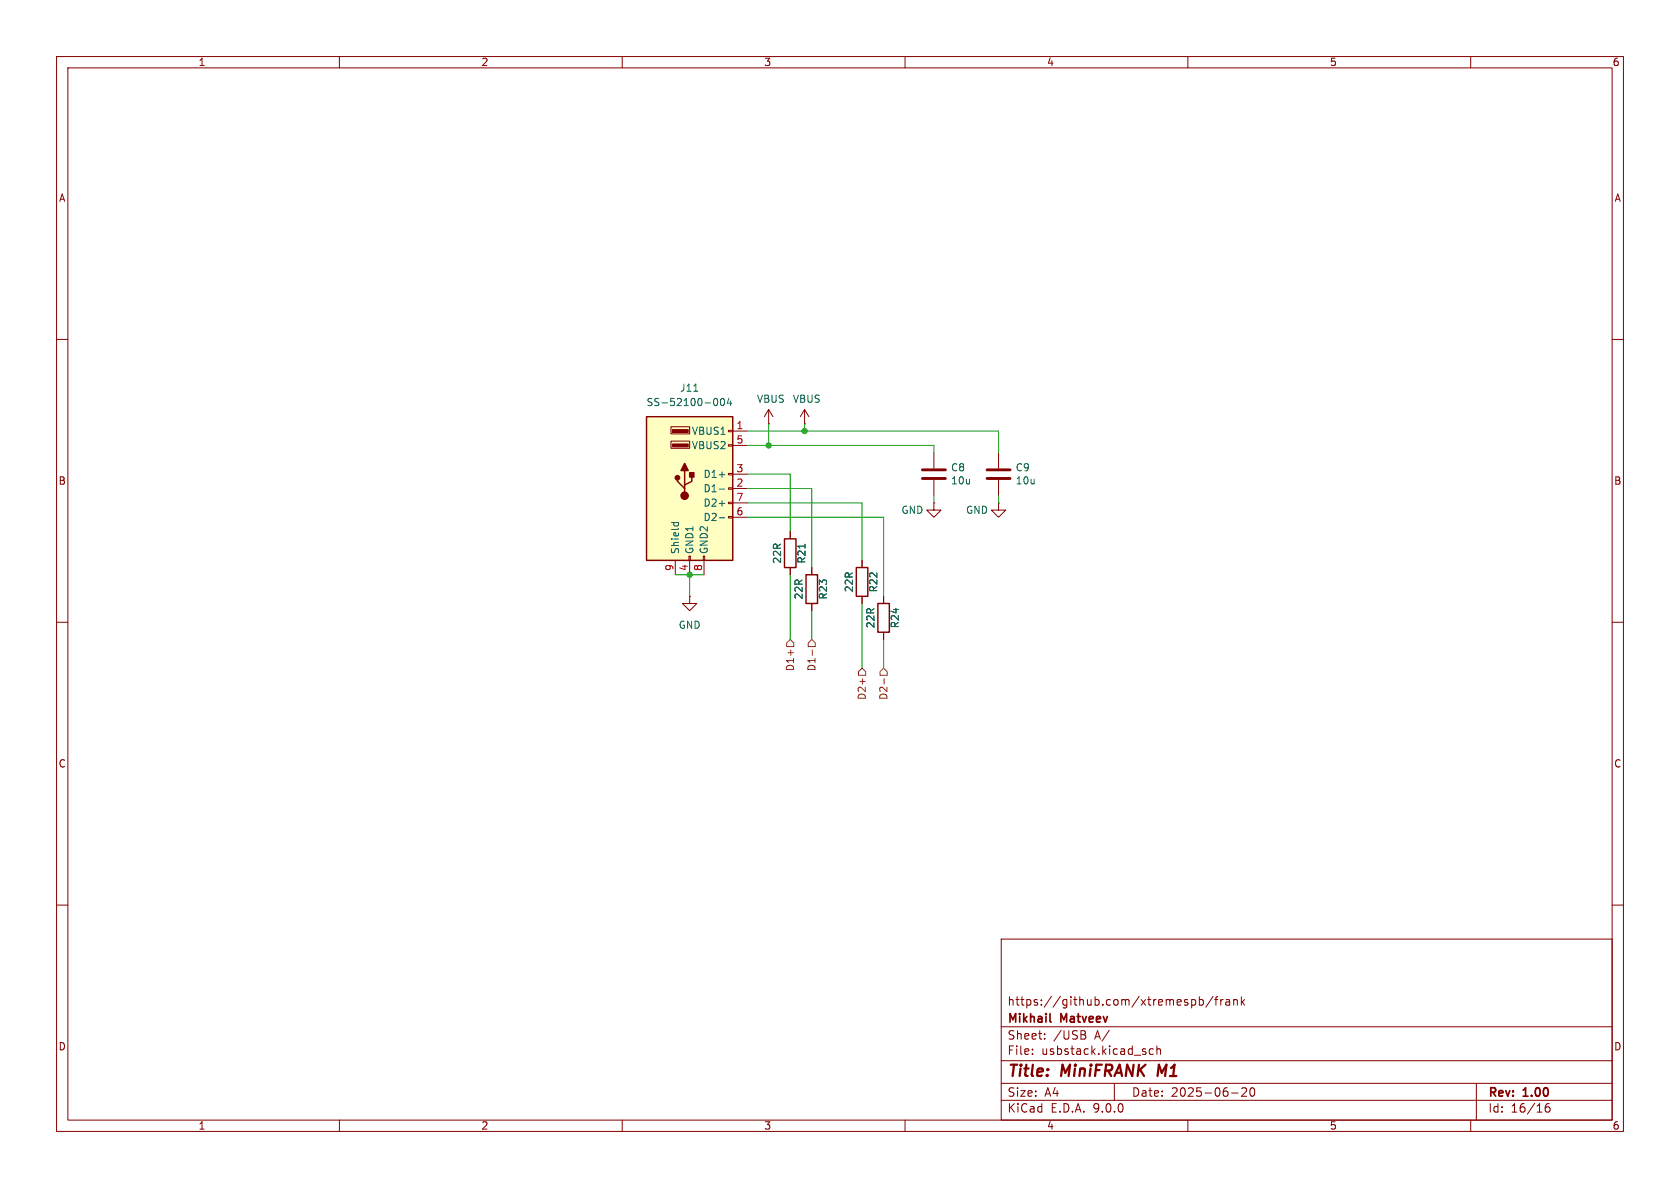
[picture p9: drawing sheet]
(kicad_sch
 (version 20250114)
 (generator "eeschema")
 (generator_version "9.0")
 (paper "A4")
 (title_block
  (title "${NAME}")
  (date "2025-06-20")
  (rev "${VERSION}")
  (company "Mikhail Matveev")
  (comment 1 "https://github.com/xtremespb/frank"))
 (lib_symbols
  (symbol "Connector:USB_A_Stacked"
   (pin_names
    (offset 1.016)) (exclude_from_sim no) (in_bom yes) (on_board yes)
   (property "Reference" "J" (at 0 15.875 0) (effects (font (size 1.27 1.27))))
   (property "Value" "USB_A_Stacked" (at 0 13.97 0) (effects (font (size 1.27 1.27))))
   (property "Footprint" "" (at 3.81 -13.97 0) (effects (font (size 1.27 1.27)) (justify left) (hide yes)))
   (property "Datasheet" "~" (at 5.08 1.27 0) (effects (font (size 1.27 1.27)) (hide yes)))
   (property "Description" "USB Type A connector, stacked" (at 0 0 0) (effects (font (size 1.27 1.27)) (hide yes)))
   (symbol "USB_A_Stacked_0_1"
    (rectangle (start -7.62 12.7) (end 7.62 -12.7) (stroke (width 0.254) (type default)) (fill (type background)))
    (circle (center -2.159 1.905) (radius 0.381) (stroke (width 0.254) (type default)) (fill (type outline)))
    (polyline (pts (xy -1.524 3.175) (xy -0.254 3.175) (xy -0.889 4.445) (xy -1.524 3.175)) (stroke (width 0.254) (type default)) (fill (type outline)))
    (polyline (pts (xy -0.889 0) (xy -0.889 0.635) (xy 0.381 1.27) (xy 0.381 2.54)) (stroke (width 0.254) (type default)) (fill (type none)))
    (polyline (pts (xy -0.889 -0.635) (xy -0.889 0) (xy -2.159 1.27) (xy -2.159 1.905)) (stroke (width 0.254) (type default)) (fill (type none)))
    (circle (center -0.889 -1.27) (radius 0.635) (stroke (width 0.254) (type default)) (fill (type outline)))
    (rectangle (start -0.254 9.906) (end -3.048 10.414) (stroke (width 0) (type default)) (fill (type outline)))
    (rectangle (start -0.254 7.366) (end -3.048 7.874) (stroke (width 0) (type default)) (fill (type outline)))
    (rectangle (start -0.127 -12.7) (end 0.127 -11.938) (stroke (width 0) (type default)) (fill (type none)))
    (rectangle (start 0 9.652) (end -3.302 10.922) (stroke (width 0) (type default)) (fill (type none)))
    (rectangle (start 0 7.112) (end -3.302 8.382) (stroke (width 0) (type default)) (fill (type none)))
    (rectangle (start 0 2.794) (end 0.762 2.032) (stroke (width 0.254) (type default)) (fill (type outline)))
    (rectangle (start 2.413 -12.7) (end 2.667 -11.938) (stroke (width 0) (type default)) (fill (type none)))
    (rectangle (start 7.62 10.033) (end 6.858 10.287) (stroke (width 0) (type default)) (fill (type none)))
    (rectangle (start 7.62 7.493) (end 6.858 7.747) (stroke (width 0) (type default)) (fill (type none)))
    (rectangle (start 7.62 2.413) (end 6.858 2.667) (stroke (width 0) (type default)) (fill (type none)))
    (rectangle (start 7.62 -0.127) (end 6.858 0.127) (stroke (width 0) (type default)) (fill (type none)))
    (rectangle (start 7.62 -2.667) (end 6.858 -2.413) (stroke (width 0) (type default)) (fill (type none)))
    (rectangle (start 7.62 -5.207) (end 6.858 -4.953) (stroke (width 0) (type default)) (fill (type none))))
   (symbol "USB_A_Stacked_1_1"
    (polyline (pts (xy -0.889 0.635) (xy -0.889 3.175)) (stroke (width 0.254) (type default)) (fill (type none)))
    (pin passive line (at -2.54 -15.24 90) (length 2.54) (name "Shield" (effects (font (size 1.27 1.27)))) (number "9" (effects (font (size 1.27 1.27)))))
    (pin power_in line (at 0 -15.24 90) (length 2.54) (name "GND1" (effects (font (size 1.27 1.27)))) (number "4" (effects (font (size 1.27 1.27)))))
    (pin power_in line (at 2.54 -15.24 90) (length 2.54) (name "GND2" (effects (font (size 1.27 1.27)))) (number "8" (effects (font (size 1.27 1.27)))))
    (pin power_in line (at 10.16 10.16 180) (length 2.54) (name "VBUS1" (effects (font (size 1.27 1.27)))) (number "1" (effects (font (size 1.27 1.27)))))
    (pin power_in line (at 10.16 7.62 180) (length 2.54) (name "VBUS2" (effects (font (size 1.27 1.27)))) (number "5" (effects (font (size 1.27 1.27)))))
    (pin bidirectional line (at 10.16 2.54 180) (length 2.54) (name "D1+" (effects (font (size 1.27 1.27)))) (number "3" (effects (font (size 1.27 1.27)))))
    (pin bidirectional line (at 10.16 0 180) (length 2.54) (name "D1-" (effects (font (size 1.27 1.27)))) (number "2" (effects (font (size 1.27 1.27)))))
    (pin bidirectional line (at 10.16 -2.54 180) (length 2.54) (name "D2+" (effects (font (size 1.27 1.27)))) (number "7" (effects (font (size 1.27 1.27)))))
    (pin bidirectional line (at 10.16 -5.08 180) (length 2.54) (name "D2-" (effects (font (size 1.27 1.27)))) (number "6" (effects (font (size 1.27 1.27))))))
   (embedded_fonts no))
  (symbol "Device:C"
   (pin_numbers (hide yes))
   (pin_names
    (offset 0.254)) (exclude_from_sim no) (in_bom yes) (on_board yes)
   (property "Reference" "C" (at 0.635 2.54 0) (effects (font (size 1.27 1.27)) (justify left)))
   (property "Value" "C" (at 0.635 -2.54 0) (effects (font (size 1.27 1.27)) (justify left)))
   (property "Footprint" "" (at 0.9652 -3.81 0) (effects (font (size 1.27 1.27)) (hide yes)))
   (property "Datasheet" "~" (at 0 0 0) (effects (font (size 1.27 1.27)) (hide yes)))
   (property "Description" "Unpolarized capacitor" (at 0 0 0) (effects (font (size 1.27 1.27)) (hide yes)))
   (symbol "C_0_1"
    (polyline (pts (xy -2.032 0.762) (xy 2.032 0.762)) (stroke (width 0.508) (type default)) (fill (type none)))
    (polyline (pts (xy -2.032 -0.762) (xy 2.032 -0.762)) (stroke (width 0.508) (type default)) (fill (type none))))
   (symbol "C_1_1"
    (pin passive line (at 0 3.81 270) (length 2.794) (name "~" (effects (font (size 1.27 1.27)))) (number "1" (effects (font (size 1.27 1.27)))))
    (pin passive line (at 0 -3.81 90) (length 2.794) (name "~" (effects (font (size 1.27 1.27)))) (number "2" (effects (font (size 1.27 1.27))))))
   (embedded_fonts no))
  (symbol "Device:R"
   (pin_numbers (hide yes))
   (pin_names
    (offset 0)) (exclude_from_sim no) (in_bom yes) (on_board yes)
   (property "Reference" "R" (at 2.032 0 90) (effects (font (size 1.27 1.27))))
   (property "Value" "R" (at 0 0 90) (effects (font (size 1.27 1.27))))
   (property "Footprint" "" (at -1.778 0 90) (effects (font (size 1.27 1.27)) (hide yes)))
   (property "Datasheet" "~" (at 0 0 0) (effects (font (size 1.27 1.27)) (hide yes)))
   (property "Description" "Resistor" (at 0 0 0) (effects (font (size 1.27 1.27)) (hide yes)))
   (symbol "R_0_1"
    (rectangle (start -1.016 -2.54) (end 1.016 2.54) (stroke (width 0.254) (type default)) (fill (type none))))
   (symbol "R_1_1"
    (pin passive line (at 0 3.81 270) (length 1.27) (name "~" (effects (font (size 1.27 1.27)))) (number "1" (effects (font (size 1.27 1.27)))))
    (pin passive line (at 0 -3.81 90) (length 1.27) (name "~" (effects (font (size 1.27 1.27)))) (number "2" (effects (font (size 1.27 1.27))))))
   (embedded_fonts no))
  (symbol "GND_1"
   (power)
   (pin_numbers (hide yes))
   (pin_names
    (offset 0) (hide yes)) (exclude_from_sim no) (in_bom yes) (on_board yes)
   (property "Reference" "#PWR" (at 0 -6.35 0) (effects (font (size 1.27 1.27)) (hide yes)))
   (property "Value" "GND" (at 0 -3.81 0) (effects (font (size 1.27 1.27))))
   (property "Footprint" "" (at 0 0 0) (effects (font (size 1.27 1.27)) (hide yes)))
   (property "Datasheet" "" (at 0 0 0) (effects (font (size 1.27 1.27)) (hide yes)))
   (property "Description" "Power symbol creates a global label with name \"GND\" , ground" (at 0 0 0) (effects (font (size 1.27 1.27)) (hide yes)))
   (symbol "GND_1_0_1"
    (polyline (pts (xy 0 0) (xy 0 -1.27) (xy 1.27 -1.27) (xy 0 -2.54) (xy -1.27 -1.27) (xy 0 -1.27)) (stroke (width 0) (type default)) (fill (type none))))
   (symbol "GND_1_1_1"
    (pin power_in line (at 0 0 270) (length 0) (name "~" (effects (font (size 1.27 1.27)))) (number "1" (effects (font (size 1.27 1.27))))))
   (embedded_fonts no))
  (symbol "GND_2"
   (power)
   (pin_numbers (hide yes))
   (pin_names
    (offset 0) (hide yes)) (exclude_from_sim no) (in_bom yes) (on_board yes)
   (property "Reference" "#PWR" (at 0 -6.35 0) (effects (font (size 1.27 1.27)) (hide yes)))
   (property "Value" "GND" (at 0 -3.81 0) (effects (font (size 1.27 1.27))))
   (property "Footprint" "" (at 0 0 0) (effects (font (size 1.27 1.27)) (hide yes)))
   (property "Datasheet" "" (at 0 0 0) (effects (font (size 1.27 1.27)) (hide yes)))
   (property "Description" "Power symbol creates a global label with name \"GND\" , ground" (at 0 0 0) (effects (font (size 1.27 1.27)) (hide yes)))
   (symbol "GND_2_0_1"
    (polyline (pts (xy 0 0) (xy 0 -1.27) (xy 1.27 -1.27) (xy 0 -2.54) (xy -1.27 -1.27) (xy 0 -1.27)) (stroke (width 0) (type default)) (fill (type none))))
   (symbol "GND_2_1_1"
    (pin power_in line (at 0 0 270) (length 0) (name "~" (effects (font (size 1.27 1.27)))) (number "1" (effects (font (size 1.27 1.27))))))
   (embedded_fonts no))
  (symbol "VBUS_1"
   (power)
   (pin_numbers (hide yes))
   (pin_names
    (offset 0) (hide yes)) (exclude_from_sim no) (in_bom yes) (on_board yes)
   (property "Reference" "#PWR" (at 0 -3.81 0) (effects (font (size 1.27 1.27)) (hide yes)))
   (property "Value" "VBUS" (at 0 3.556 0) (effects (font (size 1.27 1.27))))
   (property "Footprint" "" (at 0 0 0) (effects (font (size 1.27 1.27)) (hide yes)))
   (property "Datasheet" "" (at 0 0 0) (effects (font (size 1.27 1.27)) (hide yes)))
   (property "Description" "Power symbol creates a global label with name \"VBUS\"" (at 0 0 0) (effects (font (size 1.27 1.27)) (hide yes)))
   (symbol "VBUS_1_0_1"
    (polyline (pts (xy -0.762 1.27) (xy 0 2.54)) (stroke (width 0) (type default)) (fill (type none)))
    (polyline (pts (xy 0 2.54) (xy 0.762 1.27)) (stroke (width 0) (type default)) (fill (type none)))
    (polyline (pts (xy 0 0) (xy 0 2.54)) (stroke (width 0) (type default)) (fill (type none))))
   (symbol "VBUS_1_1_1"
    (pin power_in line (at 0 0 90) (length 0) (name "~" (effects (font (size 1.27 1.27)))) (number "1" (effects (font (size 1.27 1.27))))))
   (embedded_fonts no))
  (symbol "power:GND"
   (power)
   (pin_numbers (hide yes))
   (pin_names
    (offset 0) (hide yes)) (exclude_from_sim no) (in_bom yes) (on_board yes)
   (property "Reference" "#PWR" (at 0 -6.35 0) (effects (font (size 1.27 1.27)) (hide yes)))
   (property "Value" "GND" (at 0 -3.81 0) (effects (font (size 1.27 1.27))))
   (property "Footprint" "" (at 0 0 0) (effects (font (size 1.27 1.27)) (hide yes)))
   (property "Datasheet" "" (at 0 0 0) (effects (font (size 1.27 1.27)) (hide yes)))
   (property "Description" "Power symbol creates a global label with name \"GND\" , ground" (at 0 0 0) (effects (font (size 1.27 1.27)) (hide yes)))
   (symbol "GND_0_1"
    (polyline (pts (xy 0 0) (xy 0 -1.27) (xy 1.27 -1.27) (xy 0 -2.54) (xy -1.27 -1.27) (xy 0 -1.27)) (stroke (width 0) (type default)) (fill (type none))))
   (symbol "GND_1_1"
    (pin power_in line (at 0 0 270) (length 0) (name "~" (effects (font (size 1.27 1.27)))) (number "1" (effects (font (size 1.27 1.27))))))
   (embedded_fonts no))
  (symbol "power:VBUS"
   (power)
   (pin_numbers (hide yes))
   (pin_names
    (offset 0) (hide yes)) (exclude_from_sim no) (in_bom yes) (on_board yes)
   (property "Reference" "#PWR" (at 0 -3.81 0) (effects (font (size 1.27 1.27)) (hide yes)))
   (property "Value" "VBUS" (at 0 3.556 0) (effects (font (size 1.27 1.27))))
   (property "Footprint" "" (at 0 0 0) (effects (font (size 1.27 1.27)) (hide yes)))
   (property "Datasheet" "" (at 0 0 0) (effects (font (size 1.27 1.27)) (hide yes)))
   (property "Description" "Power symbol creates a global label with name \"VBUS\"" (at 0 0 0) (effects (font (size 1.27 1.27)) (hide yes)))
   (symbol "VBUS_0_1"
    (polyline (pts (xy -0.762 1.27) (xy 0 2.54)) (stroke (width 0) (type default)) (fill (type none)))
    (polyline (pts (xy 0 2.54) (xy 0.762 1.27)) (stroke (width 0) (type default)) (fill (type none)))
    (polyline (pts (xy 0 0) (xy 0 2.54)) (stroke (width 0) (type default)) (fill (type none))))
   (symbol "VBUS_1_1"
    (pin power_in line (at 0 0 90) (length 0) (name "~" (effects (font (size 1.27 1.27)))) (number "1" (effects (font (size 1.27 1.27))))))
   (embedded_fonts no)))
 (junction
  (at 142.24 76.2)
  (diameter 0)
  (color 0 0 0 0))
 (junction
  (at 135.89 78.74)
  (diameter 0)
  (color 0 0 0 0))
 (junction
  (at 121.92 101.6)
  (diameter 0)
  (color 0 0 0 0))
 (wire
  (pts (xy 142.24 74.93) (xy 142.24 76.2))
  (stroke (width 0) (type default)))
 (wire
  (pts (xy 139.7 83.82) (xy 139.7 93.98))
  (stroke (width 0) (type default)))
 (wire
  (pts (xy 132.08 91.44) (xy 156.21 91.44))
  (stroke (width 0) (type default)))
 (wire
  (pts (xy 132.08 88.9) (xy 152.4 88.9))
  (stroke (width 0) (type default)))
 (wire
  (pts (xy 135.89 78.74) (xy 165.1 78.74))
  (stroke (width 0) (type default)))
 (wire
  (pts (xy 139.7 101.6) (xy 139.7 113.03))
  (stroke (width 0) (type default)))
 (wire
  (pts (xy 165.1 87.63) (xy 165.1 88.9))
  (stroke (width 0) (type default)))
 (wire
  (pts (xy 156.21 91.44) (xy 156.21 105.41))
  (stroke (width 0) (type default)))
 (wire
  (pts (xy 176.53 87.63) (xy 176.53 88.9))
  (stroke (width 0) (type default)))
 (wire
  (pts (xy 119.38 101.6) (xy 121.92 101.6))
  (stroke (width 0) (type default)))
 (wire
  (pts (xy 143.51 86.36) (xy 143.51 100.33))
  (stroke (width 0) (type default)))
 (wire
  (pts (xy 152.4 106.68) (xy 152.4 118.11))
  (stroke (width 0) (type default)))
 (wire
  (pts (xy 165.1 78.74) (xy 165.1 80.01))
  (stroke (width 0) (type default)))
 (wire
  (pts (xy 121.92 101.6) (xy 121.92 105.41))
  (stroke (width 0) (type default)))
 (wire
  (pts (xy 132.08 86.36) (xy 143.51 86.36))
  (stroke (width 0) (type default)))
 (wire
  (pts (xy 176.53 80.01) (xy 176.53 76.2))
  (stroke (width 0) (type default)))
 (wire
  (pts (xy 156.21 113.03) (xy 156.21 118.11))
  (stroke (width 0) (type default)))
 (wire
  (pts (xy 121.92 101.6) (xy 124.46 101.6))
  (stroke (width 0) (type default)))
 (wire
  (pts (xy 135.89 74.93) (xy 135.89 78.74))
  (stroke (width 0) (type default)))
 (wire
  (pts (xy 142.24 76.2) (xy 176.53 76.2))
  (stroke (width 0) (type default)))
 (wire
  (pts (xy 132.08 78.74) (xy 135.89 78.74))
  (stroke (width 0) (type default)))
 (wire
  (pts (xy 143.51 107.95) (xy 143.51 113.03))
  (stroke (width 0) (type default)))
 (wire
  (pts (xy 132.08 76.2) (xy 142.24 76.2))
  (stroke (width 0) (type default)))
 (wire
  (pts (xy 132.08 83.82) (xy 139.7 83.82))
  (stroke (width 0) (type default)))
 (wire
  (pts (xy 152.4 88.9) (xy 152.4 99.06))
  (stroke (width 0) (type default)))
 (hierarchical_label "D2+"
  (shape input)
  (at 152.4 118.11 270)
  (effects (font (size 1.27 1.27)) (justify right)))
 (hierarchical_label "D1-"
  (shape input)
  (at 143.51 113.03 270)
  (effects (font (size 1.27 1.27)) (justify right)))
 (hierarchical_label "D1+"
  (shape input)
  (at 139.7 113.03 270)
  (effects (font (size 1.27 1.27)) (justify right)))
 (hierarchical_label "D2-"
  (shape input)
  (at 156.21 118.11 270)
  (effects (font (size 1.27 1.27)) (justify right)))
 (symbol
  (lib_id "Connector:USB_A_Stacked")
  (at 121.92 86.36 0)
  (unit 1)
  (exclude_from_sim no)
  (in_bom yes)
  (on_board yes)
  (dnp no)
  (fields_autoplaced yes)
  (property "Reference" "J11" (at 121.92 68.58 0) (effects (font (size 1.27 1.27))))
  (property "Value" "SS-52100-004" (at 121.92 71.12 0) (effects (font (size 1.27 1.27))))
  (property "Footprint" "FRANK:USB Type A (stacked)" (at 125.73 100.33 0) (effects (font (size 1.27 1.27)) (justify left) (hide yes)))
  (property "Datasheet" "https://www.belfuse.com/resources/datasheets/stewartconnector/ds-stw-usb-2.0-and-3.0-connectors.pdf" (at 127 85.09 0) (effects (font (size 1.27 1.27)) (hide yes)))
  (property "Description" "USB Type A connector, stacked" (at 121.92 86.36 0) (effects (font (size 1.27 1.27)) (hide yes)))
  (property "AliExpress" "https://www.aliexpress.com/item/1005007077769791.html" (at 121.92 86.36 0) (effects (font (size 1.27 1.27)) (hide yes)))
  (pin "5")
  (pin "1")
  (pin "8")
  (pin "9")
  (pin "4")
  (pin "6")
  (pin "2")
  (pin "3")
  (pin "7"))
 (symbol
  (lib_id "Device:C")
  (at 165.1 83.82 0)
  (unit 1)
  (exclude_from_sim no)
  (in_bom yes)
  (on_board yes)
  (dnp no)
  (property "Reference" "C8" (at 168.021 82.6516 0) (effects (font (size 1.27 1.27)) (justify left)))
  (property "Value" "10u" (at 168.021 84.963 0) (effects (font (size 1.27 1.27)) (justify left)))
  (property "Footprint" "FRANK:Capacitor (0805)" (at 166.0652 87.63 0) (effects (font (size 1.27 1.27)) (hide yes)))
  (property "Datasheet" "https://eu.mouser.com/datasheet/2/40/KGM_X7R-3223212.pdf" (at 165.1 83.82 0) (effects (font (size 1.27 1.27)) (hide yes)))
  (property "Description" "" (at 165.1 83.82 0) (effects (font (size 1.27 1.27)) (hide yes)))
  (property "AliExpress" "https://www.aliexpress.com/item/33008008276.html" (at 165.1 83.82 0) (effects (font (size 1.27 1.27)) (hide yes)))
  (property "LCSC" "" (at 165.1 83.82 0) (effects (font (size 1.27 1.27)) (hide yes)))
  (pin "1")
  (pin "2"))
 (symbol
  (lib_id "Device:R")
  (at 143.51 104.14 0)
  (mirror x)
  (unit 1)
  (exclude_from_sim no)
  (in_bom yes)
  (on_board yes)
  (dnp no)
  (property "Reference" "R23" (at 145.542 104.14 90) (effects (font (size 1.27 1.27))))
  (property "Value" "22R" (at 141.224 104.14 90) (effects (font (size 1.27 1.27))))
  (property "Footprint" "FRANK:Resistor (0805)" (at 141.732 104.14 90) (effects (font (size 1.27 1.27)) (hide yes)))
  (property "Datasheet" "https://www.vishay.com/docs/28952/mcs0402at-mct0603at-mcu0805at-mca1206at.pdf" (at 143.51 104.14 0) (effects (font (size 1.27 1.27)) (hide yes)))
  (property "Description" "" (at 143.51 104.14 0) (effects (font (size 1.27 1.27)) (hide yes)))
  (property "AliExpress" "https://www.aliexpress.com/item/1005005945735199.html" (at 143.51 104.14 0) (effects (font (size 1.27 1.27)) (hide yes)))
  (property "LCSC" "" (at 143.51 104.14 0) (effects (font (size 1.27 1.27))))
  (pin "1")
  (pin "2"))
 (symbol
  (lib_id "Device:C")
  (at 176.53 83.82 0)
  (unit 1)
  (exclude_from_sim no)
  (in_bom yes)
  (on_board yes)
  (dnp no)
  (property "Reference" "C9" (at 179.451 82.6516 0) (effects (font (size 1.27 1.27)) (justify left)))
  (property "Value" "10u" (at 179.451 84.963 0) (effects (font (size 1.27 1.27)) (justify left)))
  (property "Footprint" "FRANK:Capacitor (0805)" (at 177.4952 87.63 0) (effects (font (size 1.27 1.27)) (hide yes)))
  (property "Datasheet" "https://eu.mouser.com/datasheet/2/40/KGM_X7R-3223212.pdf" (at 176.53 83.82 0) (effects (font (size 1.27 1.27)) (hide yes)))
  (property "Description" "" (at 176.53 83.82 0) (effects (font (size 1.27 1.27)) (hide yes)))
  (property "AliExpress" "https://www.aliexpress.com/item/33008008276.html" (at 176.53 83.82 0) (effects (font (size 1.27 1.27)) (hide yes)))
  (property "LCSC" "" (at 176.53 83.82 0) (effects (font (size 1.27 1.27))))
  (pin "1")
  (pin "2"))
 (symbol
  (lib_name "VBUS_1")
  (lib_id "power:VBUS")
  (at 135.89 74.93 0)
  (unit 1)
  (exclude_from_sim no)
  (in_bom yes)
  (on_board yes)
  (dnp no)
  (property "Reference" "#PWR049" (at 135.89 78.74 0) (effects (font (size 1.27 1.27)) (hide yes)))
  (property "Value" "VBUS" (at 136.271 70.5358 0) (effects (font (size 1.27 1.27))))
  (property "Footprint" "" (at 135.89 74.93 0) (effects (font (size 1.27 1.27)) (hide yes)))
  (property "Datasheet" "" (at 135.89 74.93 0) (effects (font (size 1.27 1.27)) (hide yes)))
  (property "Description" "Power symbol creates a global label with name \"VBUS\"" (at 135.89 74.93 0) (effects (font (size 1.27 1.27)) (hide yes)))
  (pin "1"))
 (symbol
  (lib_id "power:GND")
  (at 165.1 88.9 0)
  (unit 1)
  (exclude_from_sim no)
  (in_bom yes)
  (on_board yes)
  (dnp no)
  (property "Reference" "#PWR051" (at 165.1 95.25 0) (effects (font (size 1.27 1.27)) (hide yes)))
  (property "Value" "GND" (at 161.29 90.17 0) (effects (font (size 1.27 1.27))))
  (property "Footprint" "" (at 165.1 88.9 0) (effects (font (size 1.27 1.27)) (hide yes)))
  (property "Datasheet" "" (at 165.1 88.9 0) (effects (font (size 1.27 1.27)) (hide yes)))
  (property "Description" "Power symbol creates a global label with name \"GND\" , ground" (at 165.1 88.9 0) (effects (font (size 1.27 1.27)) (hide yes)))
  (pin "1"))
 (symbol
  (lib_id "Device:R")
  (at 152.4 102.87 0)
  (mirror x)
  (unit 1)
  (exclude_from_sim no)
  (in_bom yes)
  (on_board yes)
  (dnp no)
  (property "Reference" "R22" (at 154.432 102.87 90) (effects (font (size 1.27 1.27))))
  (property "Value" "22R" (at 150.114 102.87 90) (effects (font (size 1.27 1.27))))
  (property "Footprint" "FRANK:Resistor (0805)" (at 150.622 102.87 90) (effects (font (size 1.27 1.27)) (hide yes)))
  (property "Datasheet" "https://www.vishay.com/docs/28952/mcs0402at-mct0603at-mcu0805at-mca1206at.pdf" (at 152.4 102.87 0) (effects (font (size 1.27 1.27)) (hide yes)))
  (property "Description" "" (at 152.4 102.87 0) (effects (font (size 1.27 1.27)) (hide yes)))
  (property "AliExpress" "https://www.aliexpress.com/item/1005005945735199.html" (at 152.4 102.87 0) (effects (font (size 1.27 1.27)) (hide yes)))
  (property "LCSC" "" (at 152.4 102.87 0) (effects (font (size 1.27 1.27))))
  (pin "1")
  (pin "2"))
 (symbol
  (lib_name "GND_2")
  (lib_id "power:GND")
  (at 176.53 88.9 0)
  (unit 1)
  (exclude_from_sim no)
  (in_bom yes)
  (on_board yes)
  (dnp no)
  (property "Reference" "#PWR052" (at 176.53 95.25 0) (effects (font (size 1.27 1.27)) (hide yes)))
  (property "Value" "GND" (at 172.72 90.17 0) (effects (font (size 1.27 1.27))))
  (property "Footprint" "" (at 176.53 88.9 0) (effects (font (size 1.27 1.27)) (hide yes)))
  (property "Datasheet" "" (at 176.53 88.9 0) (effects (font (size 1.27 1.27)) (hide yes)))
  (property "Description" "Power symbol creates a global label with name \"GND\" , ground" (at 176.53 88.9 0) (effects (font (size 1.27 1.27)) (hide yes)))
  (pin "1"))
 (symbol
  (lib_id "Device:R")
  (at 139.7 97.79 0)
  (mirror x)
  (unit 1)
  (exclude_from_sim no)
  (in_bom yes)
  (on_board yes)
  (dnp no)
  (property "Reference" "R21" (at 141.732 97.79 90) (effects (font (size 1.27 1.27))))
  (property "Value" "22R" (at 137.414 97.79 90) (effects (font (size 1.27 1.27))))
  (property "Footprint" "FRANK:Resistor (0805)" (at 137.922 97.79 90) (effects (font (size 1.27 1.27)) (hide yes)))
  (property "Datasheet" "https://www.vishay.com/docs/28952/mcs0402at-mct0603at-mcu0805at-mca1206at.pdf" (at 139.7 97.79 0) (effects (font (size 1.27 1.27)) (hide yes)))
  (property "Description" "" (at 139.7 97.79 0) (effects (font (size 1.27 1.27)) (hide yes)))
  (property "AliExpress" "https://www.aliexpress.com/item/1005005945735199.html" (at 139.7 97.79 0) (effects (font (size 1.27 1.27)) (hide yes)))
  (property "LCSC" "" (at 139.7 97.79 0) (effects (font (size 1.27 1.27))))
  (pin "1")
  (pin "2"))
 (symbol
  (lib_id "power:VBUS")
  (at 142.24 74.93 0)
  (unit 1)
  (exclude_from_sim no)
  (in_bom yes)
  (on_board yes)
  (dnp no)
  (property "Reference" "#PWR050" (at 142.24 78.74 0) (effects (font (size 1.27 1.27)) (hide yes)))
  (property "Value" "VBUS" (at 142.621 70.5358 0) (effects (font (size 1.27 1.27))))
  (property "Footprint" "" (at 142.24 74.93 0) (effects (font (size 1.27 1.27)) (hide yes)))
  (property "Datasheet" "" (at 142.24 74.93 0) (effects (font (size 1.27 1.27)) (hide yes)))
  (property "Description" "Power symbol creates a global label with name \"VBUS\"" (at 142.24 74.93 0) (effects (font (size 1.27 1.27)) (hide yes)))
  (pin "1"))
 (symbol
  (lib_name "GND_1")
  (lib_id "power:GND")
  (at 121.92 105.41 0)
  (unit 1)
  (exclude_from_sim no)
  (in_bom yes)
  (on_board yes)
  (dnp no)
  (fields_autoplaced yes)
  (property "Reference" "#PWR053" (at 121.92 111.76 0) (effects (font (size 1.27 1.27)) (hide yes)))
  (property "Value" "GND" (at 121.92 110.49 0) (effects (font (size 1.27 1.27))))
  (property "Footprint" "" (at 121.92 105.41 0) (effects (font (size 1.27 1.27)) (hide yes)))
  (property "Datasheet" "" (at 121.92 105.41 0) (effects (font (size 1.27 1.27)) (hide yes)))
  (property "Description" "Power symbol creates a global label with name \"GND\" , ground" (at 121.92 105.41 0) (effects (font (size 1.27 1.27)) (hide yes)))
  (pin "1"))
 (symbol
  (lib_id "Device:R")
  (at 156.21 109.22 0)
  (mirror x)
  (unit 1)
  (exclude_from_sim no)
  (in_bom yes)
  (on_board yes)
  (dnp no)
  (property "Reference" "R24" (at 158.242 109.22 90) (effects (font (size 1.27 1.27))))
  (property "Value" "22R" (at 153.924 109.22 90) (effects (font (size 1.27 1.27))))
  (property "Footprint" "FRANK:Resistor (0805)" (at 154.432 109.22 90) (effects (font (size 1.27 1.27)) (hide yes)))
  (property "Datasheet" "https://www.vishay.com/docs/28952/mcs0402at-mct0603at-mcu0805at-mca1206at.pdf" (at 156.21 109.22 0) (effects (font (size 1.27 1.27)) (hide yes)))
  (property "Description" "" (at 156.21 109.22 0) (effects (font (size 1.27 1.27)) (hide yes)))
  (property "AliExpress" "https://www.aliexpress.com/item/1005005945735199.html" (at 156.21 109.22 0) (effects (font (size 1.27 1.27)) (hide yes)))
  (property "LCSC" "" (at 156.21 109.22 0) (effects (font (size 1.27 1.27))))
  (pin "1")
  (pin "2")))
